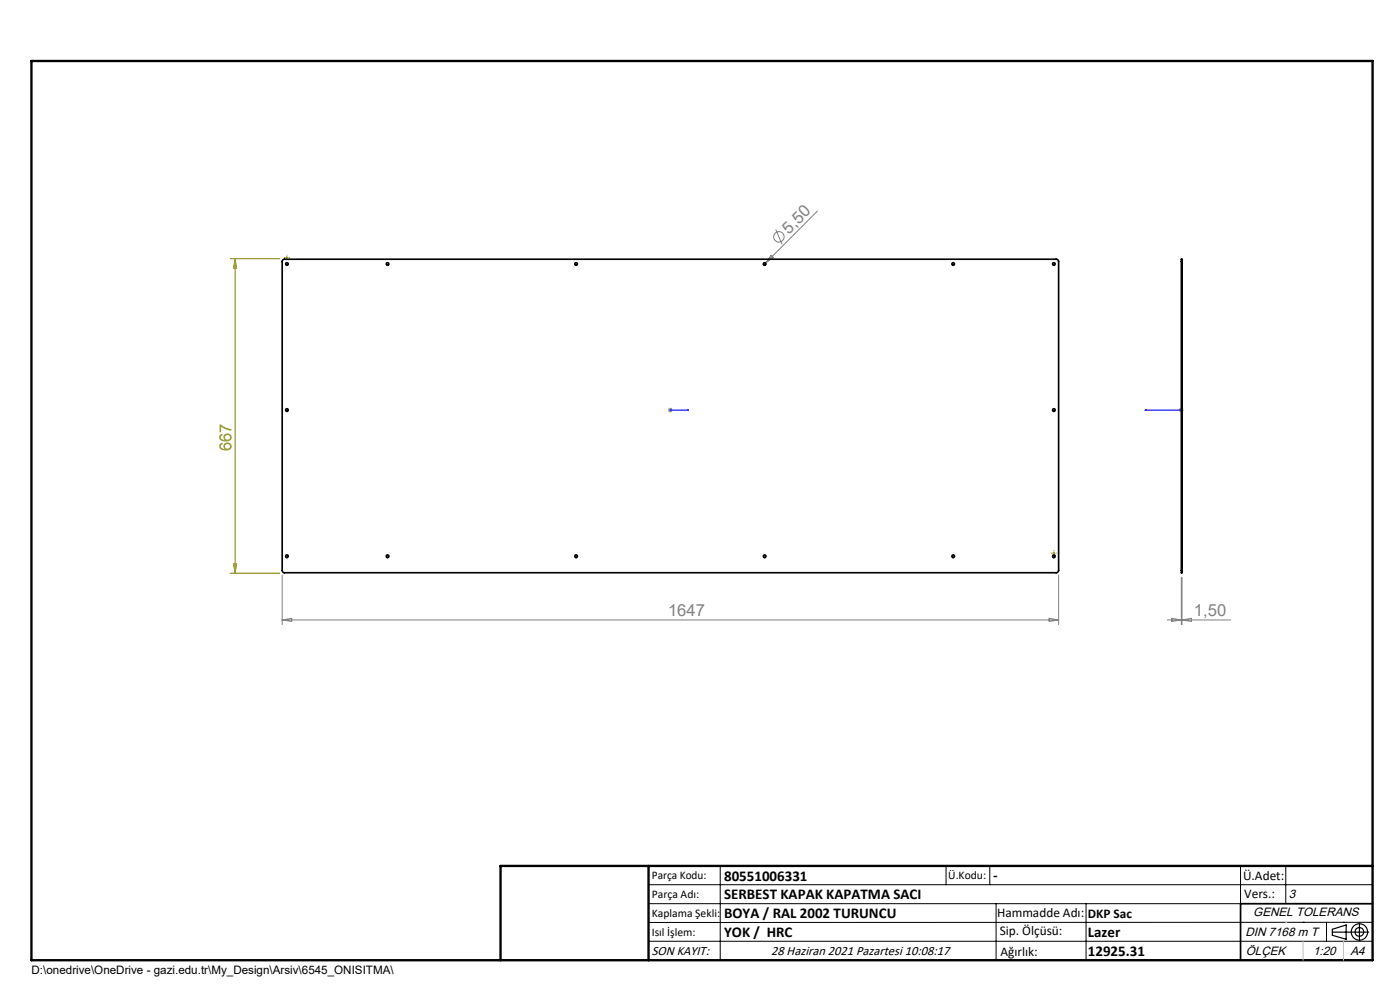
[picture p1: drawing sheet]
<svg xmlns="http://www.w3.org/2000/svg" width="297mm" height="210mm" viewBox="0 0 297 210" stroke-linecap="round" stroke-linejoin="round" font-family="sans-serif">
<g fill="none" stroke="#808080" stroke-width=".21">
<path d="M163.6 54.1l.4 .5-1.6 1.2zM164.6 48.7l1.3 3.1M173.4 44.8l-11.4 11.4M141.7 87h1M141.9 86.6l.7 .7M142.2 86.5v1M142.6 86.6l-.7 .7M250.1 87h1M250.3 86.6l.7 .7M250.6 86.5v1M251 86.6l-.7 .7M59.9 122v10.5"/>
<path d="M59.9 131.5h164.7M59.9 131.5l2-.3v.6zM222.6 131.2l2 .3-2 .3zM224.6 122v10.5M247.6 131.5h13.5M248.6 131.2l2 .3-2 .3zM250.6 122.5v10M250.8 122.5v10M250.8 131.5l2-.3v.6z"/>
<circle cx="165.2" cy="50.2" r="1.1"/>
</g>
<g fill="none" stroke="#000" stroke-width=".25">
<path d="M282.6 197.7h7.8M282.6 197.1l3-.9v3l-3-.8zM288.4 195.8v3.8M106.2 203.7h185"/>
<circle cx="288.4" cy="197.7" r="1.74"/>
<circle cx="288.4" cy="197.7" r=".93"/>
</g>
<path d="M142.1 87h.2zM142.2 87h.1M142.2 87h3.9M146 87h-.3h.3M242.9 87h.4h-.4M242.9 87h7.7M250.5 87h.2zM250.6 87h.1" fill="none" stroke="#00f" stroke-width=".21"/>
<path d="M60.4 54.6h.1M60.9 54.1h.1M60.9 55.1h.1M61.4 54.6h.1M223.1 117.3h.1M223.6 116.8h.1M223.6 117.8h.1M224.1 117.3h.1" fill="none" stroke="#808000" stroke-width=".21" stroke-dasharray="15.2 1.3 1.3 1.3"/>
<path d="M48.9 54.9h10.5M49.9 54.9v66.7M49.9 54.9l.3 2h-.7zM60.6 54.6h.5M60.9 54.4v.5M49.5 119.6h.7l-.3 2zM223.3 117.3h.5M223.6 117.1v.5M48.9 121.6h10.5" fill="none" stroke="#808000" stroke-width=".21"/>
<g fill="none" stroke="#000" stroke-width=".21">
<path d="M137.6 187.7h153.6M137.6 191.7h153.6M137.6 199.7h153.6M152.8 183.7v20M200.7 183.7v4M210 183.7v4M211.3 191.7v12M230.4 191.7v12M263.2 183.7v20M272.8 183.7v8M276.4 195.6h.1M281.4 195.6v4.1"/>
<path d="M285 195.6h.1M291.2 195.6l-153.6 .1"/>
</g>
<path d="M291.2 191.7h-28v12" fill="none" stroke="#000" stroke-width=".35"/>
<path d="M6.7 12.9h284.5v190.8h-284.5zM137.6 183.7v20M291.2 183.7h-185v20" fill="none" stroke="#000" stroke-width=".5"/>
<path d="M276.4 199.7v4M285 199.7v4" fill="none" stroke="#c0c0c0" stroke-width=".21"/>
<path d="M272.8 195.6h.1" fill="none" stroke="#c0c0c0" stroke-width=".25"/>
<g fill="#00f">
<path d="M250.5 87h.2zM242.9 87h.4z"/>
<path d="M145.7 87h.3zM142.1 87h.2z"/>
</g>
<g fill="none" stroke="#000" stroke-width=".35">
<path d="M59.9 55.2l.4-.2h164l.3 .5-.1 65.7-.3 .3-164.1-.1-.2-.3zM250.6 55.5v-.5h.2v.5M250.6 55.5h.2M250.6 55.5v65.5M250.8 55.5v65.5M250.6 121v.5h.2v-.5M250.6 121h.2"/>
<circle cx="60.9" cy="56" r=".27"/>
<circle cx="82.2" cy="56" r=".27"/>
<circle cx="122.2" cy="56" r=".27"/>
<circle cx="162.2" cy="56" r=".27"/>
<circle cx="202.2" cy="56" r=".27"/>
<circle cx="223.6" cy="56" r=".27"/>
<circle cx="60.9" cy="87" r=".28"/>
<circle cx="223.6" cy="87" r=".28"/>
<circle cx="60.9" cy="118" r=".28"/>
<circle cx="82.2" cy="118" r=".28"/>
<circle cx="122.2" cy="118" r=".28"/>
<circle cx="162.2" cy="118" r=".28"/>
<circle cx="202.2" cy="118" r=".28"/>
<circle cx="223.6" cy="118" r=".28"/>
</g>
<g font-size="3.5" fill="#808080">
<text x="167.4" y="49.8" transform="rotate(-45 167.4 49.8)">5,50</text>
<text x="141.7" y="130.7">1647</text>
<text x="253.3" y="130.7">1,50</text>
</g>
<text font-size="3.5" fill="#808000" x="49.1" y="95.8" transform="rotate(-90 49.1 95.8)">667</text>
<g font-size="3.2">
<text x="153.6" y="186.8">80551006331</text>
<text x="153.6" y="190.8">SERBEST KAPAK KAPATMA SACI</text>
<text x="210.7" y="186.6">-</text>
<text x="153.6" y="194.8">BOYA / RAL 2002 TURUNCU</text>
<text x="153.6" y="198.8">YOK / HRC</text>
<text x="230.8" y="198.7">Lazer</text>
<text x="230.8" y="202.8">12925.31</text>
</g>
<g font-size="2.8">
<text x="263.7" y="186.7">Ü.Adet:</text>
<text x="263.9" y="190.5">Vers.:</text>
<text x="211.5" y="194.5">Hammadde Adı:</text>
<text x="230.8" y="194.7">DKP Sac</text>
<text x="138.3" y="202.6">SON KAYIT:</text>
<text x="163.6" y="202.6">28 Haziran 2021 Pazartesi 10:08:17</text>
<text x="212.1" y="198.4">Sip. Ölçüsü:</text>
<text x="212.2" y="202.7">Ağırlık:</text>
</g>
<g font-size="2.6">
<text x="273.4" y="190.4">3</text>
<text x="265.9" y="194.4">GENEL TOLERANS</text>
<text x="264.2" y="198.5">DIN 7168 m T</text>
<text x="264.3" y="202.6">ÖLÇEK</text>
<text x="278.5" y="202.6">1:20</text>
<text x="286.5" y="202.6">A4</text>
</g>
<g font-size="2.5">
<text x="138.3" y="186.4">Parça Kodu:</text>
<text x="138.3" y="190.5">Parça Adı:</text>
<text x="201.2" y="186.5">Ü.Kodu:</text>
<text x="138.3" y="194.5">Kaplama Şekli:</text>
<text x="138.3" y="198.6">Isıl İşlem:</text>
<text x="6.7" y="206.7">D:\onedrive\OneDrive - gazi.edu.tr\My_Design\Arsiv\6545_ONISITMA\</text>
</g>
</svg>
